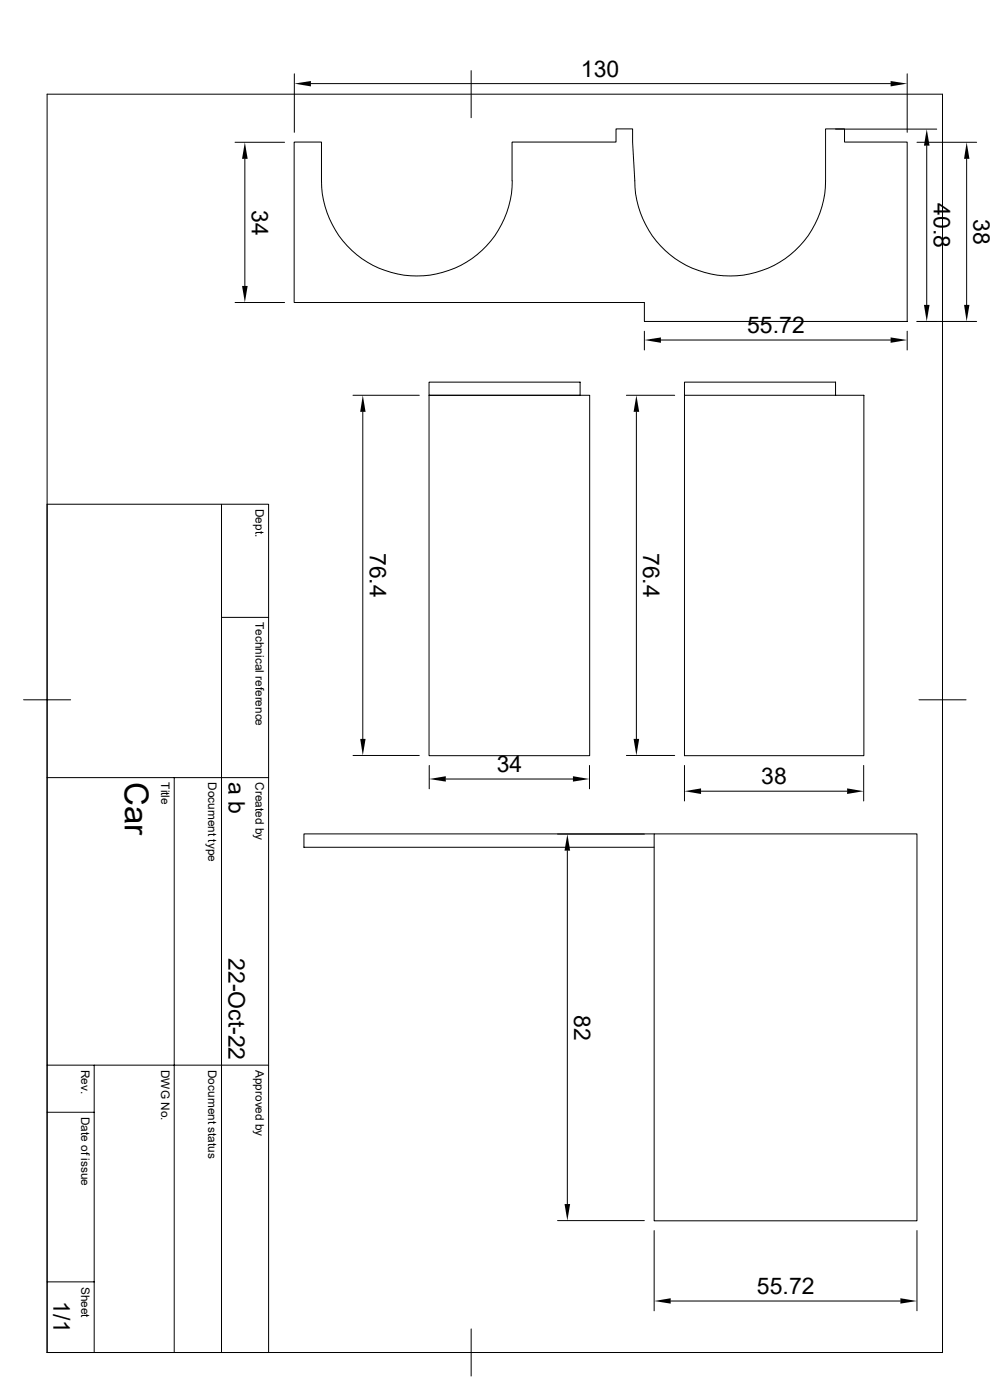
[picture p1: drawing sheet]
<svg xmlns="http://www.w3.org/2000/svg" width="210mm" height="297mm" viewBox="0 0 210 297" stroke-linecap="round" stroke-linejoin="round" font-family="sans-serif">
<g fill="none" stroke="#000" stroke-width=".21">
<path d="M10 20h189.9v266.9h-189.9zM62.4 15.7v12.4M66 17.7h122.9M99.9 15v10M192.4 15.7v12.4M49.9 30.2h10.5M51.9 33.7v27M108.7 38.4a20.2 20.2 0 0 1-20.3 20.1 20.2 20.2 0 0 1-20.2-20.1v-8.3h-5.8v34.1h74.3v4h55.7v-38.1h-13.2v-2.8h-4.1v11.1a20.2 20.2 0 0 1-20.2 20.1 20.2 20.2 0 0 1-20.2-20.1l-.5-8.3v-2.8h-3.5v2.8h-22.1v8.3M177.2 27.4h21.5M194.5 30.2h12.7M196.6 30.9v33.8M205.1 33.7v31"/>
<path d="M49.9 64.2h10.5M136.7 70.3v4M140.2 72.1h48.7M192.4 70.3v4M194.5 68.2h12.7M74.9 83.9h14M77 87.4v69.4M91 83.9h34.1v76.4h-34.1zM91 81.1h32.1v2.8h-32.1zM132.9 83.9h10.2M135 87.4v69.4M145.2 83.9v-2.8h32v2.8"/>
<path d="M145.2 83.9h38.1v76.4h-38.1zM10 107h47v179.9h-47M47 107v179.9M47 131h10M5 148.5h10M194.9 148.5h10M10 165h47M37 165v121.9M74.9 160.3h14M91.1 162.4v4.9M94.6 165.3h26.9M118.3 177h18.4"/>
<path d="M125.1 162.4v4.9M132.9 160.3h10.2M138.8 176.9h55.7v82.1h-55.7zM138.8 176.9h-74.3v2.8h74.3M145.2 162.4v7.5M148.7 167.9h31M183.2 162.4v7.5M120.4 180.5v74.9M10 236h10M10 226h47M20 226v60.9M118.3 259h18.4"/>
<path d="M10 271.9h10M138.8 261.1v17M142.3 276h48.7M194.5 261.1v17M99.9 281.9v10"/>
</g>
<g fill="#000">
<path d="M62.4 17.7l3.6-.5v1.1zM188.9 17.2l3.5 .5-3.5 .6zM51.9 30.2l.6 3.5h-1.1zM196.6 27.4l.6 3.5h-1.2zM205.1 30.2l.6 3.5h-1.2zM51.4 60.7h1.1l-.6 3.5zM136.7 72.1l3.5-.5v1.1zM188.9 71.6l3.5 .5-3.5 .6zM196 64.7h1.2l-.6 3.5zM204.5 64.7h1.2l-.6 3.5zM77 83.9l.6 3.5h-1.2zM135 83.9l.6 3.5h-1.2z"/>
<path d="M76.4 156.8h1.2l-.6 3.5zM134.4 156.8h1.2l-.6 3.5zM91.1 165.3l3.5-.6v1.1zM121.5 164.7l3.6 .6-3.6 .5zM145.2 167.9l3.5-.6v1.1zM179.7 167.3l3.5 .6-3.5 .5zM120.4 177l.5 3.5h-1.1zM119.8 255.4h1.1l-.5 3.6zM138.8 276l3.5-.6v1.2zM191 275.4l3.5 .6-3.5 .6z"/>
</g>
<text font-size="7" x="26.5" y="165.9" transform="rotate(90 26.5 165.9)">Car</text>
<g font-size="4.9">
<text x="123.2" y="16.3">130</text>
<text x="53.4" y="44.5" transform="rotate(90 53.4 44.5)">34</text>
<text x="198.1" y="43.1" transform="rotate(90 198.1 43.1)">40.8</text>
<text x="206.5" y="46.5" transform="rotate(90 206.5 46.5)">38</text>
<text x="158.5" y="70.7">55.72</text>
<text x="78.4" y="117.3" transform="rotate(90 78.4 117.3)">76.4</text>
<text x="136.4" y="117.3" transform="rotate(90 136.4 117.3)">76.4</text>
<text x="48.5" y="165.9" transform="rotate(90 48.5 165.9)">a b</text>
<text x="105.4" y="163.8">34</text>
<text x="161.5" y="166.4">38</text>
<text x="48.5" y="203.2" transform="rotate(90 48.5 203.2)">22-Oct-22</text>
<text x="121.8" y="215.3" transform="rotate(90 121.8 215.3)">82</text>
<text x="160.6" y="274.5">55.72</text>
<text x="11.3" y="276.1" transform="rotate(90 11.3 276.1)">1/1</text>
</g>
<g font-size="2.5">
<text x="54.2" y="108" transform="rotate(90 54.2 108)">Dept.</text>
<text x="54.2" y="132" transform="rotate(90 54.2 132)">Technical reference</text>
<text x="34.2" y="165.9" transform="rotate(90 34.2 165.9)">Title</text>
<text x="44.2" y="165.9" transform="rotate(90 44.2 165.9)">Document type</text>
<text x="54.2" y="165.9" transform="rotate(90 54.2 165.9)">Created by</text>
<text x="17.2" y="227" transform="rotate(90 17.2 227)">Rev.</text>
<text x="34.2" y="226.9" transform="rotate(90 34.2 226.9)">DWG No.</text>
<text x="44.2" y="226.9" transform="rotate(90 44.2 226.9)">Document status</text>
<text x="54.2" y="226.9" transform="rotate(90 54.2 226.9)">Approved by</text>
<text x="17.2" y="236.9" transform="rotate(90 17.2 236.9)">Date of issue</text>
<text x="17.2" y="273" transform="rotate(90 17.2 273)">Sheet</text>
</g>
</svg>
